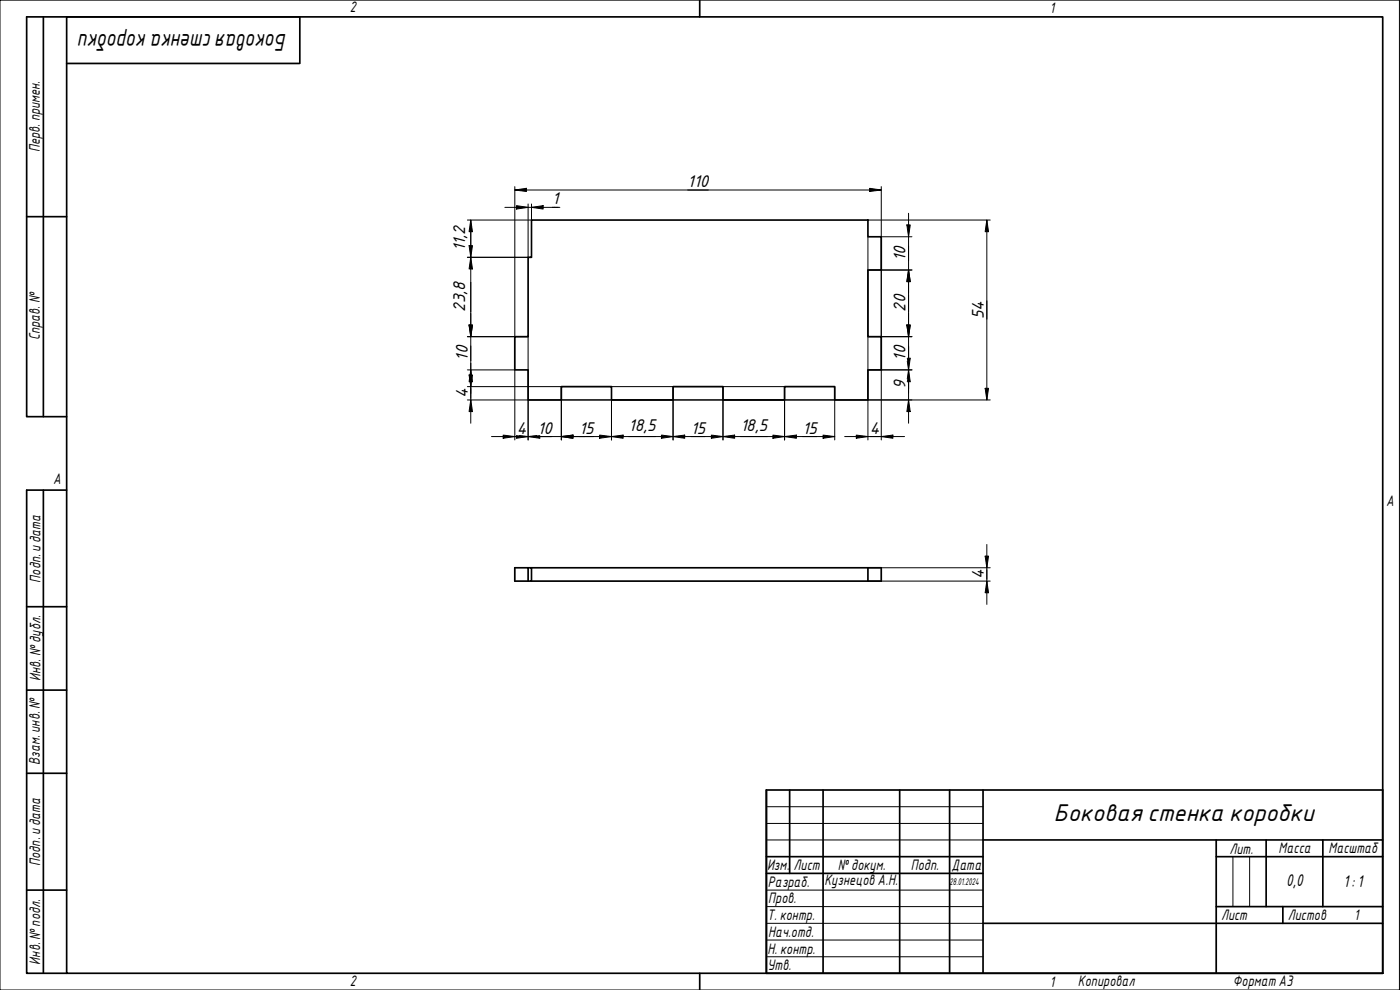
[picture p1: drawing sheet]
<svg xmlns="http://www.w3.org/2000/svg" width="420mm" height="297mm" viewBox="0 0 420 297" stroke-linecap="round" stroke-linejoin="round" font-family="sans-serif">
<path d="M159.5 66h101v5h4v10h-4v20h4v10h-4v9h-10v-4h-15v4h-18.5v-4h-15v4h-18.5v-4h-15v4h-10v-9h-4v-10h4v-23.8h1zM158.5 170.4h1v4h-1zM158.5 170.4h-4v4h4M159.5 170.4h105v4h-4M260.5 170.4v4h-101" fill="none" stroke="#000" stroke-width=".51"/>
<path d="M20 5.1h395v286.9h-395zM210 0v5.1M210 292v5" fill="none" stroke="#000" stroke-width=".51"/>
<path d="M0 0h420v297h-420z" fill="none" stroke="#000" stroke-width=".3"/>
<g fill="none" stroke="#000" stroke-width=".51">
<path d="M230 237h185v55h-185zM237 237v25.1M247 237v55M270 237v55M285 237v55M295 237v55M230 257h65M295 252h120M365 257h50M365 252v40M380 252v20M397 252v20"/>
<path d="M230 262.1h65M295 277h120M365 272h50M385 272v5"/>
</g>
<path d="M230 242h65M230 247.1h65M230 252h65M370 257v15M375 257v15M230 267.1h65M230 272h65M230 277h65M230 282.1h65M230 287.1h65" fill="none" stroke="#000" stroke-width=".3"/>
<path d="M13 5.1v119.9M20 19h70v-13.9h-82v119.9h12M8 65h12M13 147.1v144.9M20 147.1h-12v144.9h12M8 182h12M8 207.1h12M8 232h12M8 267.1h12" fill="none" stroke="#000" stroke-width=".51"/>
<g fill="none" stroke="#000" stroke-width=".3">
<path d="M154.5 57l3.5-.5v1zM154.5 57h110M154.5 56v45M261 56.5l3.5 .5-3.5 .5zM264.5 56v76M140.3 66h19.2M140.8 73.7h1l-.5 3.5zM141.3 66l.5 3.5h-1zM141.3 77.2l.5 3.5h-1zM141.3 66v61M151.5 62.2h16.5M155 61.7l3.5 .5-3.5 .5z"/>
<path d="M158.5 61.2v16M159.5 62.2l3.5-.5v1zM159.5 61.2v16h-19.2M260.5 66h36.7M260.5 71v61M264.5 71h9.2M272.2 67.5h1l-.5 3.5zM272.7 64v63M296.2 66l.5 3.5h-1zM296.2 66v54M140.8 97.5h1l-.5 3.5zM260.5 81h13.2"/>
<path d="M272.2 97.5h1l-.5 3.5zM272.7 81l.5 3.5h-1zM140.3 111h14.2v21M140.3 101h18.2v31M140.3 116h95.2v16M140.8 112.5h1l-.5 3.5zM141.3 111l.5 3.5h-1zM168.5 116v16M202 116v16M217 116v16M250.5 116v16M260.5 101h13.2"/>
<path d="M260.5 111h13.2M272.3 107.5h.9l-.5 3.5M272.3 108.4l.4 2.6M272.7 111l.5 3.5h-.9M272.7 111l-.4 2.7M295.7 116.5h1l-.5 3.5zM140.3 120h156.9M141.3 120l.5 3.5h-1zM147.5 131h103M151 130.5l3.5 .5-3.5 .5zM155 130.7v.8l3.5-.5M155.9 130.7l2.6 .3"/>
<path d="M161.1 130.7l-2.6 .3M162 130.7v.8l-3.5-.5M168.5 131l3.5-.5v1zM180 130.5l3.5 .5-3.5 .5zM183.5 131l3.5-.5v1zM183.5 120v12M198.5 130.5l3.5 .5-3.5 .5zM202 131l3.5-.5v1zM213.5 130.5l3.5 .5-3.5 .5zM217 131l3.5-.5v1zM232 130.5l3.5 .5-3.5 .5zM235.5 131l3.5-.5v1z"/>
<path d="M247 130.5l3.5 .5-3.5 .5zM253.5 131h18M257 130.5l3.5 .5-3.5 .5zM264.5 131l3.5-.5v1zM272.7 120l.5 3.5h-1zM260.5 170.4h36.7M260.5 174.4h36.7M295.7 166.9h1l-.5 3.5zM296.2 174.4l.5 3.4h-1zM296.2 163.4v17.9"/>
</g>
<g fill="#000">
<path d="M154.5 57l3.5-.5v1z" fill-rule="evenodd"/>
<path d="M261 56.5l3.5 .5-3.5 .5z" fill-rule="evenodd"/>
<path d="M140.8 73.7h1l-.5 3.5z" fill-rule="evenodd"/>
<path d="M141.3 66l.5 3.5h-1z" fill-rule="evenodd"/>
<path d="M155 61.7l3.5 .5-3.5 .5z" fill-rule="evenodd"/>
<path d="M159.5 62.2l3.5-.5v1z" fill-rule="evenodd"/>
<path d="M272.2 67.5h1l-.5 3.5z" fill-rule="evenodd"/>
<path d="M296.2 66l.5 3.5h-1z" fill-rule="evenodd"/>
<path d="M140.8 97.5h1l-.5 3.5z" fill-rule="evenodd"/>
<path d="M140.8 97.5h1l-.5 3.5z" fill-rule="evenodd"/>
<path d="M141.3 77.2l.5 3.5h-1z" fill-rule="evenodd"/>
<path d="M272.2 97.5h1l-.5 3.5z" fill-rule="evenodd"/>
<path d="M272.2 97.5h1l-.5 3.5z" fill-rule="evenodd"/>
<path d="M272.7 81l.5 3.5h-1z" fill-rule="evenodd"/>
<path d="M272.7 81l.5 3.5h-1z" fill-rule="evenodd"/>
<path d="M140.8 112.5h1l-.5 3.5z" fill-rule="evenodd"/>
<path d="M141.3 111l.5 3.5h-1z" fill-rule="evenodd"/>
<path d="M272.2 107.5h1l-.5 3.5z" fill-rule="evenodd"/>
<path d="M272.7 111l.5 3.5h-1z" fill-rule="evenodd"/>
<path d="M295.7 116.5h1l-.5 3.5z" fill-rule="evenodd"/>
<path d="M141.3 120l.5 3.5h-1z" fill-rule="evenodd"/>
<path d="M151 130.5l3.5 .5-3.5 .5z" fill-rule="evenodd"/>
<path d="M155 130.5l3.5 .5-3.5 .5z" fill-rule="evenodd"/>
<path d="M158.5 131l3.5-.5v1z" fill-rule="evenodd"/>
<path d="M168.5 131l3.5-.5v1z" fill-rule="evenodd"/>
<path d="M168.5 131l3.5-.5v1z" fill-rule="evenodd"/>
<path d="M180 130.5l3.5 .5-3.5 .5z" fill-rule="evenodd"/>
<path d="M183.5 131l3.5-.5v1z" fill-rule="evenodd"/>
<path d="M198.5 130.5l3.5 .5-3.5 .5z" fill-rule="evenodd"/>
<path d="M202 131l3.5-.5v1z" fill-rule="evenodd"/>
<path d="M213.5 130.5l3.5 .5-3.5 .5z" fill-rule="evenodd"/>
<path d="M217 131l3.5-.5v1z" fill-rule="evenodd"/>
<path d="M232 130.5l3.5 .5-3.5 .5z" fill-rule="evenodd"/>
<path d="M235.5 131l3.5-.5v1z" fill-rule="evenodd"/>
<path d="M247 130.5l3.5 .5-3.5 .5z" fill-rule="evenodd"/>
<path d="M257 130.5l3.5 .5-3.5 .5z" fill-rule="evenodd"/>
<path d="M264.5 131l3.5-.5v1z" fill-rule="evenodd"/>
<path d="M272.7 120l.5 3.5h-1z" fill-rule="evenodd"/>
<path d="M295.7 166.9h1l-.5 3.5z" fill-rule="evenodd"/>
<path d="M296.2 174.4l.5 3.4h-1z" fill-rule="evenodd"/>
</g>
<g font-size="7">
<text x="86.1" y="10.3" transform="rotate(180 86.1 10.3)">Боковаястенка коробки</text>
<text x="316.3" y="246.2">Боковая стенка коробки</text>
</g>
<g font-size="4.9">
<text x="206.4" y="56.1">110</text>
<text x="165.7" y="61.3">1</text>
<text x="139.6" y="75.4" transform="rotate(-90 139.6 75.4)">11,2</text>
<text x="271.8" y="78.2" transform="rotate(-90 271.8 78.2)">10</text>
<text x="139.6" y="93.6" transform="rotate(-90 139.6 93.6)">23,8</text>
<text x="271.8" y="93.5" transform="rotate(-90 271.8 93.5)">20</text>
<text x="295.3" y="95.7" transform="rotate(-90 295.3 95.7)">54</text>
<text x="140.4" y="108.2" transform="rotate(-90 140.4 108.2)">10</text>
<text x="271.8" y="108.2" transform="rotate(-90 271.8 108.2)">10</text>
<text x="140.4" y="119.5" transform="rotate(-90 140.4 119.5)">4</text>
<text x="271.8" y="116.8" transform="rotate(-90 271.8 116.8)">9</text>
<text x="155.1" y="130.2">4</text>
<text x="161.3" y="130.2">10</text>
<text x="173.8" y="130.2">15</text>
<text x="188.7" y="129.3">18,5</text>
<text x="207.3" y="130.2">15</text>
<text x="222.2" y="129.3">18,5</text>
<text x="240.8" y="130.2">15</text>
<text x="261" y="130.2">4</text>
<text x="295.3" y="173.8" transform="rotate(-90 295.3 173.8)">4</text>
<text x="386" y="265.9">0,0</text>
<text x="403.2" y="266.2">1: 1</text>
</g>
<g font-size="4.4">
<text x="105" y="3.7">2</text>
<text x="315" y="3.8">1</text>
<text x="11.9" y="45.6" transform="rotate(-90 11.9 45.6)">Перв. примен.</text>
<text x="12" y="102.2" transform="rotate(-90 12 102.2)">Справ. №</text>
<text x="16" y="145.2">A</text>
<text x="416" y="151.7">A</text>
<text x="12.2" y="174.8" transform="rotate(-90 12.2 174.8)">Подп. идата</text>
<text x="12.2" y="204.3" transform="rotate(-90 12.2 204.3)">Инв. №дубл.</text>
<text x="12" y="229.5" transform="rotate(-90 12 229.5)">Взам. инв. №</text>
<text x="369" y="256.1">Лит.</text>
<text x="383.7" y="256.1">Масса</text>
<text x="398.7" y="256.1">Масштаб</text>
<text x="12.1" y="259.8" transform="rotate(-90 12.1 259.8)">Подп. идата</text>
<text x="230.2" y="261.1">Изм.</text>
<text x="238.2" y="261.1">Лист</text>
<text x="251.5" y="261">№докум.</text>
<text x="273.4" y="261.2">Подп.</text>
<text x="285.6" y="261.2">Дата</text>
<text x="230.4" y="266.1">Разраб.</text>
<text x="247.4" y="265.7">Кузнецов А.Н.</text>
<text x="230.6" y="271.1">Пров.</text>
<text x="230.3" y="276.1">Т. контр.</text>
<text x="230.5" y="281.1">Нач.отд.</text>
<text x="366.5" y="276.1">Лист</text>
<text x="386.5" y="276.1">Листов</text>
<text x="406.4" y="276">1</text>
<text x="230.4" y="286.1">Н. контр.</text>
<text x="12.1" y="289.4" transform="rotate(-90 12.1 289.4)">Инв. №подл.</text>
<text x="230.3" y="291.1">Утв.</text>
<text x="105" y="295.9">2</text>
<text x="315" y="296.1">1</text>
<text x="323.5" y="295.8">Копировал</text>
<text x="370" y="295.8">Формат А3</text>
</g>
<text font-size="2.8" x="285" y="265.5">28.01.2024</text>
</svg>
